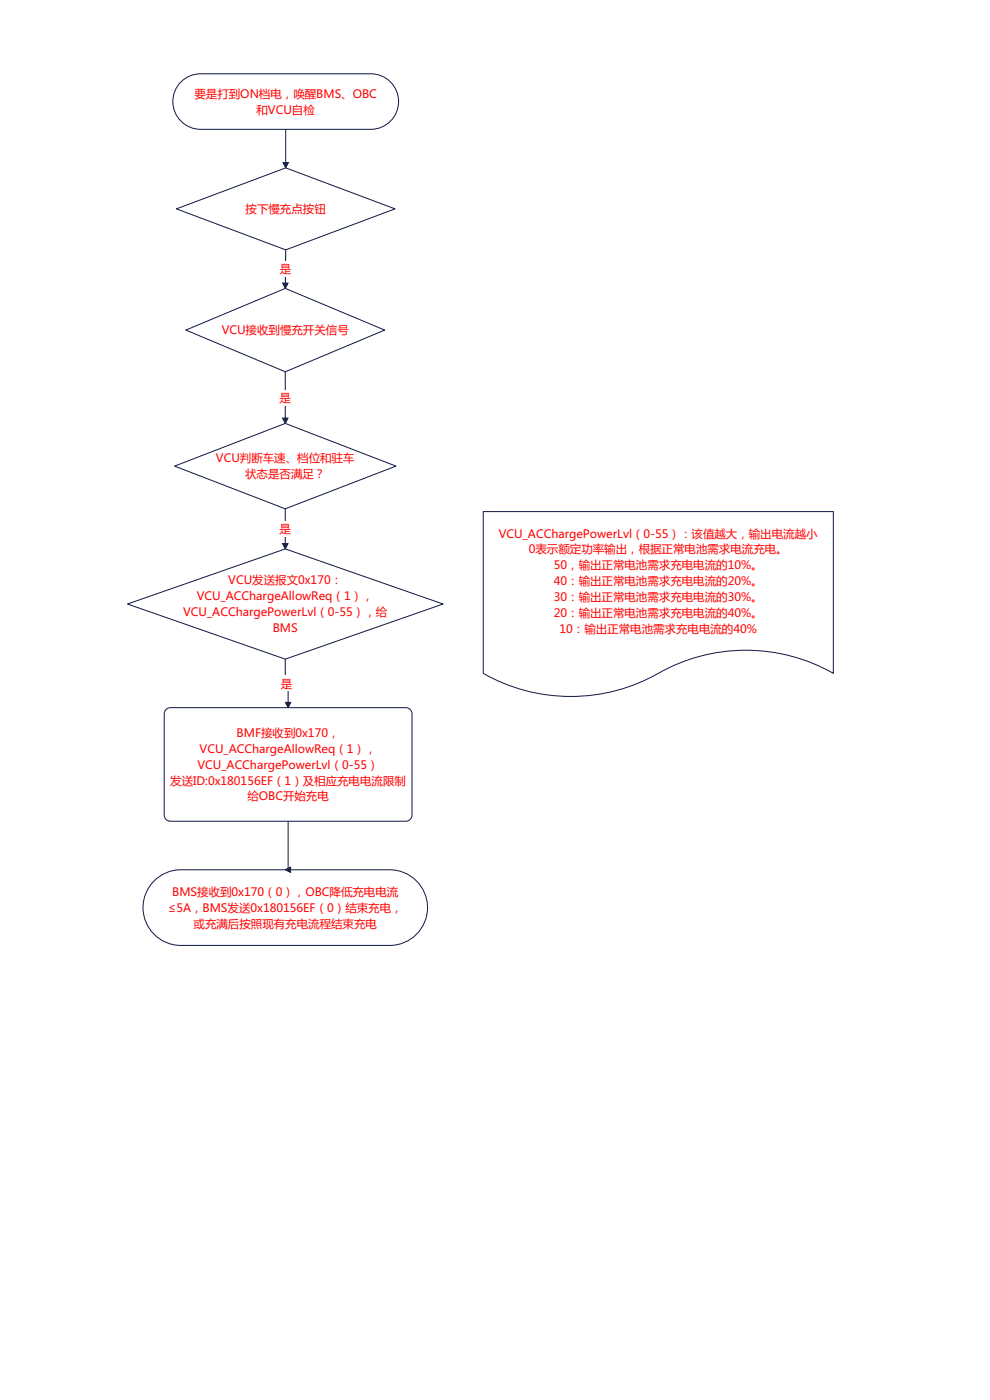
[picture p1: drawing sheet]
<svg xmlns="http://www.w3.org/2000/svg" width="297mm" height="420mm" viewBox="0 0 297 420" stroke-linecap="round" stroke-linejoin="round" font-family="sans-serif">
<path d="M46.2 264.4a11.3 11.3 0 0 1 8.1-3.4h62.6a11.4 11.4 0 0 1 11.4 11.4 11.4 11.4 0 0 1-11.4 11.3h-62.6a11.3 11.3 0 0 1-10.5-7 11.3 11.3 0 0 1 2.4-12.3z" fill="none" stroke="#101843" stroke-width=".3"/>
<path d="M49.8 212.9l1.3-.5h70.7a1.85 1.85 0 0 1 1.8 1.8v30.4a1.85 1.85 0 0 1-1.8 1.9h-70.7a1.85 1.85 0 0 1-1.8-1.9v-30.4z" fill="#fff"/>
<path d="M49.8 212.9l1.3-.5h70.7a1.85 1.85 0 0 1 1.8 1.8v30.4a1.85 1.85 0 0 1-1.8 1.9h-70.7a1.85 1.85 0 0 1-1.8-1.9v-30.4z" fill="none" stroke="#101843" stroke-width=".3"/>
<path d="M54.3 24.6a8.3 8.3 0 0 1 5.9-2.5h51.1a8.3 8.3 0 0 1 8.3 8.4 8.3 8.3 0 0 1-8.3 8.3h-51.1a8.3 8.3 0 0 1-7.7-5.1 8.3 8.3 0 0 1 1.8-9.1z" fill="#fff"/>
<path d="M54.3 24.6a8.3 8.3 0 0 1 5.9-2.5h51.1a8.3 8.3 0 0 1 8.3 8.4 8.3 8.3 0 0 1-8.3 8.3h-51.1a8.3 8.3 0 0 1-7.7-5.1 8.3 8.3 0 0 1 1.8-9.1z" fill="none" stroke="#101843" stroke-width=".3"/>
<path d="M52.9 62.7l32.8-12.3 32.8 12.3-32.8 12.3z" fill="#fff"/>
<path d="M52.9 62.7l32.8-12.3 32.8 12.3-32.8 12.3z" fill="none" stroke="#101843" stroke-width=".3"/>
<path d="M55.8 99.1l29.8-12.5 29.8 12.5-29.8 12.5z" fill="#fff"/>
<path d="M55.8 99.1l29.8-12.5 29.8 12.5-29.8 12.5z" fill="none" stroke="#101843" stroke-width=".3"/>
<path d="M52.4 139.9l33.2-12.8 33.2 12.8-33.2 12.8z" fill="#fff"/>
<path d="M52.4 139.9l33.2-12.8 33.2 12.8-33.2 12.8z" fill="none" stroke="#101843" stroke-width=".3"/>
<path d="M38.3 181.3l47.3-16.6 47.3 16.6-47.3 16.5z" fill="#fff"/>
<path d="M38.3 181.3l47.3-16.6 47.3 16.6-47.3 16.5z" fill="none" stroke="#101843" stroke-width=".3"/>
<path d="M85.7 75l-.1 10" fill="none" stroke="#191919" stroke-width=".3"/>
<path d="M84.8 85h1.6l-.8 1.6z" fill="#191919"/>
<path d="M84.8 85h1.6l-.8 1.6z" fill="none" stroke="#191919" stroke-width=".3"/>
<path d="M83.9 78.4h3.5v4.8h-3.5z" fill="#fff"/>
<path d="M85.6 111.6v13.9" fill="none" stroke="#191919" stroke-width=".3"/>
<path d="M84.8 125.5h1.6l-.8 1.6z" fill="#191919"/>
<path d="M84.8 125.5h1.6l-.8 1.6z" fill="none" stroke="#191919" stroke-width=".3"/>
<path d="M83.9 116.9h3.4v4.8h-3.4z" fill="#fff"/>
<path d="M85.6 152.7v10.5" fill="none" stroke="#191919" stroke-width=".3"/>
<path d="M84.8 163.2h1.6l-.8 1.5z" fill="#191919"/>
<path d="M84.8 163.2h1.6l-.8 1.5z" fill="none" stroke="#191919" stroke-width=".3"/>
<path d="M83.9 156.3h3.4v4.8h-3.4z" fill="#fff"/>
<path d="M85.6 197.8v7.3h.8v5.7" fill="none" stroke="#191919" stroke-width=".3"/>
<path d="M85.7 210.8h1.5l-.8 1.6z" fill="#191919"/>
<path d="M85.7 210.8h1.5l-.8 1.6z" fill="none" stroke="#191919" stroke-width=".3"/>
<path d="M84.3 202.7h3.4v4.8h-3.4z" fill="#fff"/>
<path d="M86.4 246.5v14.5" fill="none" stroke="#191919" stroke-width=".3"/>
<path d="M85.6 261l1.6-.8v1.6z" fill="#191919"/>
<path d="M85.7 38.8v10M85.6 261l1.6-.8v1.6z" fill="none" stroke="#191919" stroke-width=".3"/>
<path d="M84.9 48.8h1.6l-.8 1.6z" fill="#191919"/>
<path d="M84.9 48.8h1.6l-.8 1.6z" fill="none" stroke="#191919" stroke-width=".3"/>
<path d="M145 153.5h105v48.6a53.4 53.4 0 0 0-54 .8 53.2 53.2 0 0 1-51-.8z" fill="#fff"/>
<path d="M145 153.5h105v48.6a53.4 53.4 0 0 0-54 .8 53.2 53.2 0 0 1-51-.8z" fill="none" stroke="#101843" stroke-width=".3"/>
<g font-size="3.4" fill="#f00">
<text x="58.3" y="29.4">要是打到ON档电，唤醒BMS、OBC</text>
<text x="77" y="34.1">和VCU自检</text>
<text x="73.7" y="63.9">按下慢充点按钮</text>
<text x="83.9" y="82">是</text>
<text x="66.5" y="100.3">VCU接收到慢充开关信号</text>
<text x="83.9" y="120.6">是</text>
<text x="64.8" y="138.8">VCU判断车速、档位和驻车</text>
<text x="73.6" y="143.5">状态是否满足？</text>
<text x="83.9" y="160">是</text>
<text x="149.7" y="161.3">VCU_ACChargePowerLvl（0-55）：该值越大，输出电流越小</text>
<text x="158.7" y="166.1">0表示额定功率输出，根据正常电池需求电流充电。</text>
<text x="166.2" y="170.8">50，输出正常电池需求充电电流的10%。</text>
<text x="68.5" y="175.4">VCU发送报文0x170：</text>
<text x="166.2" y="175.6">40：输出正常电池需求充电电流的20%。</text>
<text x="55" y="184.9">VCU_ACChargePowerLvl（0-55），给</text>
<text x="59" y="180.2">VCU_ACChargeAllowReq（1），</text>
<text x="166.2" y="180.4">30：输出正常电池需求充电电流的30%。</text>
<text x="166.2" y="185.1">20：输出正常电池需求充电电流的40%。</text>
<text x="81.8" y="189.7">BMS</text>
<text x="167.9" y="189.9">10：输出正常电池需求充电电流的40%</text>
<text x="84.3" y="206.4">是</text>
<text x="71" y="221.2">BMF接收到0x170，</text>
<text x="59.9" y="225.9">VCU_ACChargeAllowReq（1），</text>
<text x="59.3" y="230.7">VCU_ACChargePowerLvl（0-55）</text>
<text x="51.1" y="235.4">发送ID:0x180156EF（1）及相应充电电流限制</text>
<text x="74.2" y="240.2">给OBC开始充电</text>
<text x="51.7" y="268.9">BMS接收到0x170（0），OBC降低充电电流</text>
<text x="50.4" y="273.7">≤5A，BMS发送0x180156EF（0）结束充电，</text>
<text x="58.1" y="278.4">或充满后按照现有充电流程结束充电</text>
</g>
</svg>
